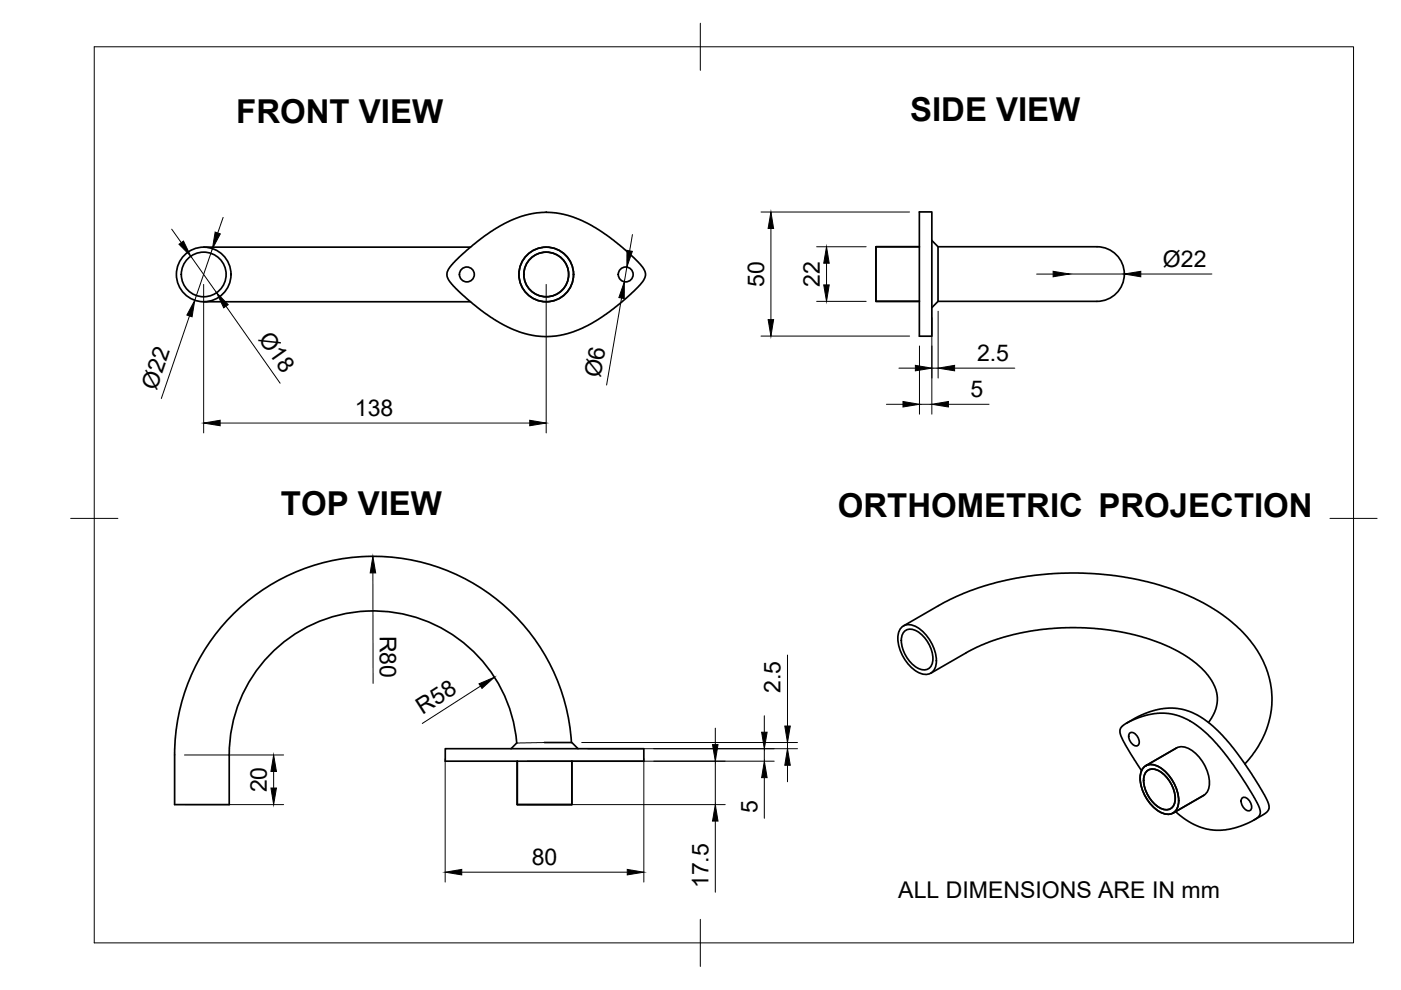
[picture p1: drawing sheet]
<svg xmlns="http://www.w3.org/2000/svg" width="297mm" height="210mm" viewBox="0 0 297 210" stroke-linecap="round" stroke-linejoin="round" font-family="sans-serif">
<!-- layer: Visible -->
<g fill="none" stroke="#000" stroke-width=".36">
<path d="M43.2 52.4h56.6M96.5 55.4l2.6-2.4 3-2.5 2.7-1.8 2.3-1.4 2.9-1.2 2.2-.7 1.5-.3 2.9-.1 2.3 .3 2.8 .8 2.9 1.2 2.9 1.8 3.9 2.9 3 2.6 2 2.2 .3 .7 .2 .8-.2 .7-.6 .9-2.6 2.7-3.6 2.9-3.7 2.6-2.8 1.5-3 1.1-2.5 .5-2.9 .1-1.3-.1-2.5-.5-3.7-1.4-3.4-2-5-3.9-3-2.8-.7-.9-.6-1v-.7l.2-.7zM194.9 52.3h-9.2v11.6h9.2M194.9 44.9h2.7v26.4h-2.7zM197.6 51l1.3 1.3v11.6l-1.3 1.3M198.9 52.3h32.6a5.9 5.9 0 0 1 6.9 5.8 5.9 5.9 0 0 1-6.9 5.8h-32.6M43.2 64h56.6M191.3 132.9a3.1 3.1 0 0 1 3.9 .6 8.9 8.9 0 0 1 3.3 7.4 2.4 2.4 0 0 1-1.6 2 2.4 2.4 0 0 1-2.4-.5 8.8 8.8 0 0 1-4.1-7.9l.2-.7zM191.6 132.7l9.8-5.6 2.9-1.3 4.2-1.5 4.9-1.3 4.3-.8 4.7-.5 4.4-.2 5.3 .1 4.4 .5 4.6 .8 4.5 1.1 3.6 1.2 4 1.7 4.1 2.2 3.4 2.4a21.7 21.7 0 0 1 9 17 20.3 20.3 0 0 1-5.8 13.5M191.7 134a2.42 2.42 0 0 1 3.4 .3 7.2 7.2 0 0 1 2.6 6.1 1.97 1.97 0 0 1-3.3 1.2 7.1 7.1 0 0 1-3.2-6.6zM94.4 158.7h42.1v2.7h-42.1zM115.4 157.4h5.8l1.4 1.3"/>
<path d="M121.2 157.4a42.1 42.1 0 0 0-43.4-39.4 42.1 42.1 0 0 0-40.8 42.1v10.5h11.6v-10.5a30.5 30.5 0 0 1 29.3-30.5 30.5 30.5 0 0 1 31.7 27.9l-1.2 1.2M197.3 142.7l7.7-4.4 3-1.5 3.5-1.3 4.7-1.3 5.1-.8 5.7-.3 5 .1 5.2 .7 5.8 1.4 4.9 1.8 4.2 2.4 2.8 2.3 2 2.6 .8 1.6 .4 1.4v1.6l-.3 1.2-.7 1.6-.9 1.4M238.8 153.3l2.5-1.4 2-.8 2.2-.7 2.3-.3 1.7 .1 2.7 .6 1.9 .9 2.1 1.4 3 2.8 2.7 3.3 3.4 4.8 3.3 5.6 .4 1.2-.1 .9-.7 .8-2.4 1.4M239.5 155.4a1.36 1.36 0 0 1 1.8 1.1 1.21 1.21 0 0 1-.2 1.6 1.94 1.94 0 0 1-1.6-2.7zM109.7 161.4v9.2h11.5v-9.2v9.2h-11.5zM242 163.4l-4-6.6-.5-1.4 .1-1.1 .8-.7 1.2-.7 2-.8 1.9-.6 1.9-.3h1.5l1.6 .2 1.6 .4 2.7 1.4 1.9 1.3 2.4 2.3 2 2.2 3.7 5.2 2.9 4.5 1.2 2.3 .3 1.4-.2 .5-.6 .6-1.3 .8-2 .8-2.5 .7-2.8 .2-2.2-.3-2.5-.9-2-1.2-1.9-1.5M242.7 162.5a3.1 3.1 0 0 1 3.8 .6 8.9 8.9 0 0 1 3.3 7.4 2.4 2.4 0 0 1-1.5 2.1 2.4 2.4 0 0 1-2.5-.5 8.8 8.8 0 0 1-4-7.9l.2-.7zM242.9 162.4l6.5-3.8a3.6 3.6 0 0 1 4 1 8.6 8.6 0 0 1 2.9 7.5l-.6 1.1-.5 .4-6.5 3.8M243 163.6a2.42 2.42 0 0 1 3.4 .3 7.2 7.2 0 0 1 2.7 6.1 1.97 1.97 0 0 1-3.3 1.2 7.1 7.1 0 0 1-3.3-6.5zM263.4 169.2a1.36 1.36 0 0 1 1.8 1 1.21 1.21 0 0 1-.3 1.7 1.94 1.94 0 0 1-1.5-2.7z"/>
<circle cx="43.2" cy="58.2" r="4.7"/>
<circle cx="43.2" cy="58.2" r="5.8"/>
<circle cx="99" cy="58.2" r="1.58"/>
<circle cx="115.8" cy="58.2" r="4.7"/>
<circle cx="115.8" cy="58.2" r="5.8"/>
<circle cx="132.7" cy="58.2" r="1.58"/>
</g>
<!-- layer: Visible Narrow -->
<path d="M115.4 157.4l-5.8 .1" fill="none" stroke="#000" stroke-width=".21"/>
<!-- layer: FD_Dimensions -->
<g fill="none" stroke="#000" stroke-width=".21">
<path d="M36.4 48.6l2 2.8M40.4 54.3l5.5 7.8M45 52.7l-3.7 11M47.3 46.1l-1.1 3.3M132.9 56.6l-.5 3.1M134.1 49.7l-.6 3.5M161.4 45h31.4M163.4 48.4v19.4M173.1 52.3h10.5M175.2 55.8v4.6M219.8 58.1h3.5M226.8 58.1h11.6"/>
<path d="M241.9 58.1h15M40.2 67l-6 17.5M43.2 60.3v31.5M47.9 64.9l11.5 16.4M115.8 60.3v31.5M131.8 63.2l-3.2 18.4M161.4 71.3h31.4M173.1 63.9h10.5M190.6 78.1h3.5M194.9 73.4v14.4M197.6 67.3v20.5M197.6 78.1h1.3"/>
<path d="M198.9 66v14.2M202.4 78.1h12.8M46.7 89.7h65.6M187.9 85.7h3.6M194.9 85.7h2.7M201.1 85.7h8.6M79.1 121.5v23.4M167 138.9v15M101.9 145.5l-12.4 7.9M123.3 157.4h45.8M124.7 158.7h44.4M151.7 154.4v3.5"/>
<path d="M162.1 151.8v3.5M162.1 158.7v2.7M167 157.4v1.3M39.1 170.6h21M39.1 160.1h21M58 163.6v3.5M94.4 160.9v26.1M111.8 161.4h52.3M111.8 170.6h42M136.5 160.9v26.1M151.7 161.4v9.2M151.7 174.1v15.1"/>
<path d="M162.1 164.9v8.6M167 162.3v3.4M97.9 184.9h35.1"/>
</g>
<g fill="#000" stroke="#000" stroke-width=".21">
<path d="M38 51.8l.9-.7 1.5 3.2zM45.6 49.2l1.1 .4-1.7 3.1zM132.9 53.1l1.2 .2-1.2 3.3zM163.4 45l.6 3.4h-1.1zM175.2 52.3l.6 3.5h-1.2zM223.3 57.5l3.5 .6-3.5 .6zM238.4 58.1l3.5-.6v1.2zM41.3 63.7l-.6 3.5-1.1-.4zM45.9 62.1l2.5 2.5-1 .7zM132.4 59.7v3.6l-1.2-.2zM162.9 67.8h1.1l-.6 3.5zM174.6 60.4h1.2l-.6 3.5z"/>
<path d="M194.1 77.5l3.5 .6-3.5 .5zM198.9 78.1l3.5-.6v1.1zM43.2 89.7l3.5-.6v1.2zM112.3 89.1l3.5 .6-3.5 .6zM191.5 85.1l3.4 .6-3.4 .6zM197.6 85.7l3.5-.6v1.2zM79.1 118l.6 3.5h-1.2zM101.6 145l3.2-1.4-2.6 2.4zM151.1 157.9h1.1l-.5 3.5zM161.5 155.3h1.1l-.5 3.4zM166.4 153.9h1.2l-.6 3.5zM58 160.1l.6 3.5h-1.2z"/>
<path d="M57.4 167.1h1.2l-.6 3.5zM151.7 170.6l.5 3.5h-1.1zM162.1 161.4l.5 3.5h-1.1zM167 158.7l.6 3.6h-1.2zM94.4 184.9l3.5-.6v1.2zM133 184.3l3.5 .6-3.5 .6z"/>
</g>
<!-- layer: BORDER -->
<path d="M20 9.9h267v190h-267zM148.5 4.9v10M15 109.9h10M282 109.9h10M148.5 194.9v10" fill="none" stroke="#000" stroke-width=".21"/>
<g font-size="7">
<text x="50.1" y="26.1">FRONT VIEW</text>
<text x="193" y="25.7">SIDE VIEW</text>
<text x="59.6" y="109.1">TOP VIEW</text>
<text x="177.6" y="109.7">ORTHOMETRIC PROJECTION</text>
</g>
<g font-size="4.9">
<text x="246.6" y="56.6">Ø22</text>
<text x="162" y="60.8" transform="rotate(-90 162 60.8)">50</text>
<text x="173.8" y="60.8" transform="rotate(-90 173.8 60.8)">22</text>
<text x="54.7" y="71.8" transform="rotate(55 54.7 71.8)">Ø18</text>
<text x="207.2" y="76.6">2.5</text>
<text x="33.1" y="82.9" transform="rotate(-71 33.1 82.9)">Ø22</text>
<text x="127.3" y="80.2" transform="rotate(-80 127.3 80.2)">Ø6</text>
<text x="75.2" y="88.2">138</text>
<text x="205.8" y="84.3">5</text>
<text x="80.5" y="134.8" transform="rotate(90 80.5 134.8)">R80</text>
<text x="165.5" y="146.9" transform="rotate(-90 165.5 146.9)">2.5</text>
<text x="89.6" y="151.6" transform="rotate(-33 89.6 151.6)">R58</text>
<text x="56.6" y="168" transform="rotate(-90 56.6 168)">20</text>
<text x="160.6" y="172.3" transform="rotate(-90 160.6 172.3)">5</text>
<text x="112.7" y="183.5">80</text>
<text x="150.2" y="188.3" transform="rotate(-90 150.2 188.3)">17.5</text>
<text x="190.5" y="190.5">ALL DIMENSIONS ARE IN mm</text>
</g>
</svg>
